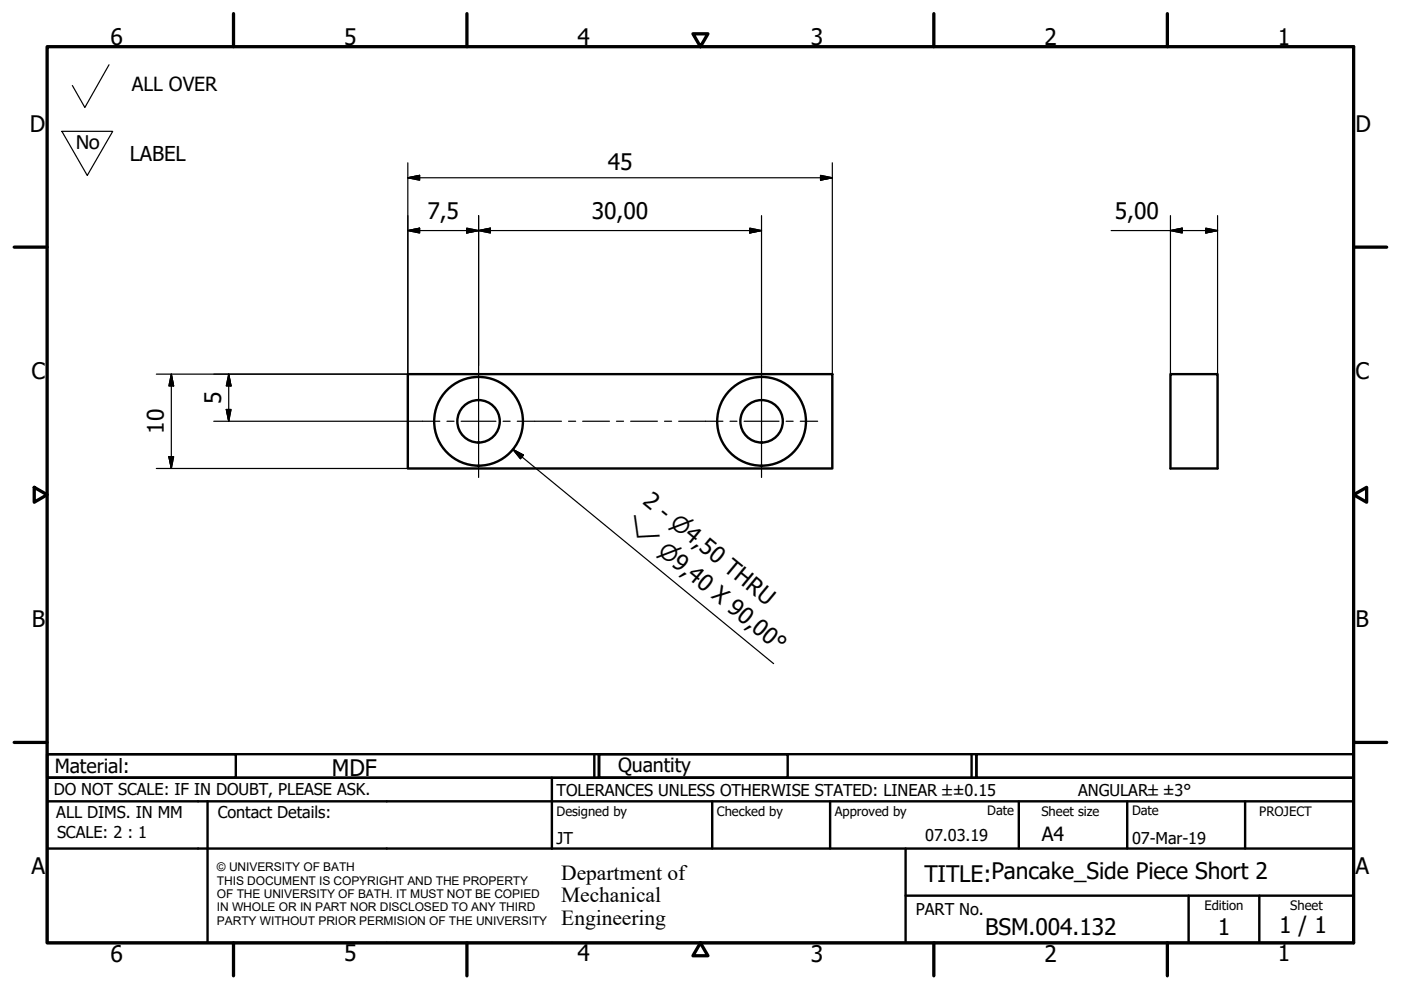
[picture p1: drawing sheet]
<svg xmlns="http://www.w3.org/2000/svg" width="297mm" height="210mm" viewBox="0 0 297 210" stroke-linecap="round" stroke-linejoin="round" font-family="sans-serif">
<!-- layer: Visible (ISO) -->
<g fill="none" stroke="#000" stroke-width=".51">
<path d="M86.5 79.3h90v20h-90zM248.2 79.3h9.9v20h-9.9z"/>
<circle cx="101.5" cy="89.3" r="4.5"/>
<circle cx="101.5" cy="89.3" r="9.4"/>
<circle cx="161.5" cy="89.3" r="4.5"/>
<circle cx="161.5" cy="89.3" r="9.4"/>
</g>
<!-- layer: Border (ISO) -->
<g fill="none" stroke="#000" stroke-width=".7">
<path d="M10 9.9h277v190h-277zM49.5 2.9v7M99 2.9v7M146.9 7.2h3.2l-1.6 2.7zM198 2.9v7M247.5 2.9v7M3 52.4h7M287 52.4h7M7.3 103.3l2.7 1.6-2.7 1.6zM287 104.9l2.8-1.6v3.2zM3 157.4h7M287 157.4h7"/>
<path d="M49.5 199.9v7M99 199.9v7M148.5 199.9l1.6 2.7h-3.2zM198 199.9v7M247.5 199.9v7"/>
</g>
<!-- layer: Title (ISO) -->
<g fill="none" stroke="#000" stroke-width=".51">
<path d="M10 159.9h40v5h-40zM10 159.9h117v5h-117zM126 159.9v5M127 159.9h40v5h-40zM127 159.9h80v5h-80zM206 159.9v5M207 159.9h80v5h-80zM10 169.9v-5h277v5M10 169.9h277v30h-277zM10 179.9h277M44 169.9v30M117 164.9v15"/>
<path d="M151 169.9v10M176 169.9v10M192 179.9v20M216 169.9v10M239 169.9v10M264 169.9v10M192 189.9h95M252 189.9v10M267 189.9v10"/>
</g>
<!-- layer: Sketch Geometry (ISO) -->
<path d="M23.1 13.7l-5.1 9.1-2.7-4.7M13.1 27.8h10.8l-5.4 9.4z" fill="none" stroke="#000" stroke-width=".25"/>
<!-- layer: Center Mark (ISO) -->
<path d="M101.5 77.4v23.8M161.5 77.4v23.8" fill="none" stroke="#000" stroke-width=".25"/>
<!-- layer: Centerline (ISO) -->
<g fill="none" stroke="#000" stroke-width=".25">
<path d="M89.6 89.3h3.7M94.8 89.3h1.5M97.8 89.3h7.4M106.7 89.3h1.5M109.7 89.3h9.3M120.5 89.3h1.5M123.5 89.3h5.7M130.7 89.3h1.5M133.7 89.3h5.7M140.9 89.3h1.5M143.9 89.3h9.4M154.8 89.3h1.5"/>
<path d="M157.8 89.3h7.4M166.7 89.3h1.5M169.7 89.3h3.7"/>
</g>
<!-- layer: Dimension (ISO) -->
<g fill="none" stroke="#000" stroke-width=".25">
<path d="M86.5 37.7l2.5-.5v1zM86.5 34.5v44.8h-53.4M86.5 37.7h90M174 37.2l2.5 .5-2.5 .5zM176.5 34.5v44.8M86.5 48.9l2.5-.5v1zM86.5 48.9h75M99 48.4l2.5 .5-2.5 .5zM101.5 48.9l2.5-.5v1zM101.5 45.7v31.7M159 48.4l2.5 .5-2.5 .5zM161.5 45.7v31.7"/>
<path d="M235.6 48.9h22.5M248.2 48.9l2.5-.5v1zM248.2 45.7v33.6M255.7 48.4l2.4 .5-2.4 .5zM258.1 45.7v33.6M36.3 79.3l.5 2.5h-1zM36.3 79.3v20M48.5 79.3l.5 2.5h-1zM48.5 79.3v10M33.1 99.3h53.4M35.8 96.8h1l-.5 2.5zM45.3 89.3h44.3"/>
<path d="M48 86.8h1l-.5 2.5z"/>
</g>
<g fill="#000" stroke="#000" stroke-width=".25">
<path d="M86.5 37.7l2.5-.5zM86.5 37.7l2.5-.5v1zM174 38.2l2.5-.5zM174 37.2l2.5 .5-2.5 .5zM86.5 48.9l2.5-.5zM86.5 48.9l2.5-.5v1zM99 49.4l2.5-.5zM99 48.4l2.5 .5-2.5 .5zM101.5 48.9l2.5-.5zM101.5 48.9l2.5-.5v1zM159 49.4l2.5-.5zM159 48.4l2.5 .5-2.5 .5z"/>
<path d="M248.2 48.9l2.5-.5zM248.2 48.9l2.5-.5v1zM255.7 49.4l2.4-.5zM255.7 48.4l2.4 .5-2.4 .5zM35.8 96.8l.5 2.5zM35.8 96.8h1l-.5 2.5zM36.3 79.3l.5 2.5zM36.3 79.3l.5 2.5h-1zM48 86.8l.5 2.5zM48 86.8h1l-.5 2.5zM48.5 79.3l.5 2.5zM48.5 79.3l.5 2.5h-1z"/>
</g>
<!-- layer: Symbol (ISO) -->
<path d="M108.7 95.3l2.3 1.2-.7 .8zM108.7 95.3l55.3 45.4" fill="none" stroke="#000" stroke-width=".25"/>
<path d="M108.7 95.3l2.3 1.2zM108.7 95.3l2.3 1.2-.7 .8z" fill="#000" stroke="#000" stroke-width=".25"/>
<g font-size="4.8">
<text x="23.4" y="9.5">6</text>
<text x="72.9" y="9.5">5</text>
<text x="122.4" y="9.5">4</text>
<text x="171.9" y="9.5">3</text>
<text x="221.4" y="9.5">2</text>
<text x="270.9" y="9.5">1</text>
<text x="6.3" y="27.9">D</text>
<text x="287.4" y="27.9">D</text>
<text x="128.8" y="36.1">45</text>
<text x="90.6" y="46.5">7,5</text>
<text x="125.5" y="46.5">30,00</text>
<text x="236.3" y="46.5">5,00</text>
<text x="6.7" y="80.4">C</text>
<text x="287.4" y="80.4">C</text>
<text x="46.9" y="85.6" transform="rotate(-90 46.9 85.6)">5</text>
<text x="34.7" y="92" transform="rotate(-90 34.7 92)">10</text>
<text x="136.1" y="106.7" transform="rotate(39 136.1 106.7)">2 - ⌀4,50 THRU</text>
<text x="6.8" y="132.9">B</text>
<text x="287.4" y="132.9">B</text>
<text x="70.4" y="164.4">MDF</text>
<text x="6.7" y="185.4">A</text>
<text x="287.4" y="185.4">A</text>
<text x="196" y="187">TITLE:Pancake_Side Piece Short 2</text>
<text x="271.2" y="197.9">1 / 1</text>
<text x="23.4" y="203.9">6</text>
<text x="72.9" y="203.8">5</text>
<text x="122.4" y="203.8">4</text>
<text x="171.9" y="203.9">3</text>
<text x="208.9" y="198.2">BSM.004.132</text>
<text x="221.4" y="203.9">2</text>
<text x="258.2" y="198.2">1</text>
<text x="270.9" y="203.8">1</text>
</g>
<text font-size="4.7" x="16" y="31.6">No</text>
<g font-size="4.6">
<text x="132.2" y="111.5" transform="rotate(39 132.2 111.5)">⌵</text>
<text x="139.2" y="117.2" transform="rotate(39 139.2 117.2)">⌀9,40 X 90,00°</text>
<text x="119" y="186.5">Department of</text>
<text x="119" y="191.3">Mechanical</text>
<text x="119" y="196">Engineering</text>
</g>
<text font-size="4.3" x="27.5" y="34.1">LABEL</text>
<g font-size="4.1">
<text x="28" y="19.2">ALL OVER</text>
<text x="11.6" y="163.9">Material:</text>
<text x="131" y="163.7">Quantity</text>
<text x="220.9" y="178.4">A4</text>
</g>
<g font-size="3.5">
<text x="11.4" y="168.5">DO NOT SCALE: IF IN DOUBT, PLEASE ASK.</text>
<text x="11.9" y="173.5">ALL DIMS. IN MM</text>
<text x="46.2" y="173.5">Contact Details:</text>
<text x="118" y="168.8">TOLERANCES UNLESS OTHERWISE STATED: LINEAR ±±0.15</text>
<text x="228.6" y="168.8">ANGULAR±±3°</text>
<text x="12.1" y="177.6">SCALE: 2 : 1</text>
<text x="118" y="178.9">JT</text>
<text x="196.2" y="178.3">07.03.19</text>
<text x="240" y="178.9">07-Mar-19</text>
<text x="194.2" y="194.1">PART No.</text>
</g>
<g font-size="2.8">
<text x="118" y="173">Designed by</text>
<text x="152" y="173">Checked by</text>
<text x="177" y="173">Approved by</text>
<text x="209.3" y="172.9">Date</text>
<text x="220.8" y="173">Sheet size</text>
<text x="240" y="172.9">Date</text>
<text x="267" y="172.9">PROJECT</text>
<text x="255.4" y="193">Edition</text>
<text x="273.6" y="193">Sheet</text>
</g>
<g font-size="2.5">
<text x="46" y="184.7">© UNIVERSITY OF BATH</text>
<text x="46" y="187.6">THIS DOCUMENT IS COPYRIGHT AND THE PROPERTY</text>
<text x="46" y="190.4">OF THE UNIVERSITY OF BATH. IT MUST NOT BE COPIED</text>
<text x="46" y="193.2">IN WHOLE OR IN PART NOR DISCLOSED TO ANY THIRD</text>
<text x="46" y="196.1">PARTY WITHOUT PRIOR PERMISION OF THE UNIVERSITY</text>
</g>
</svg>
